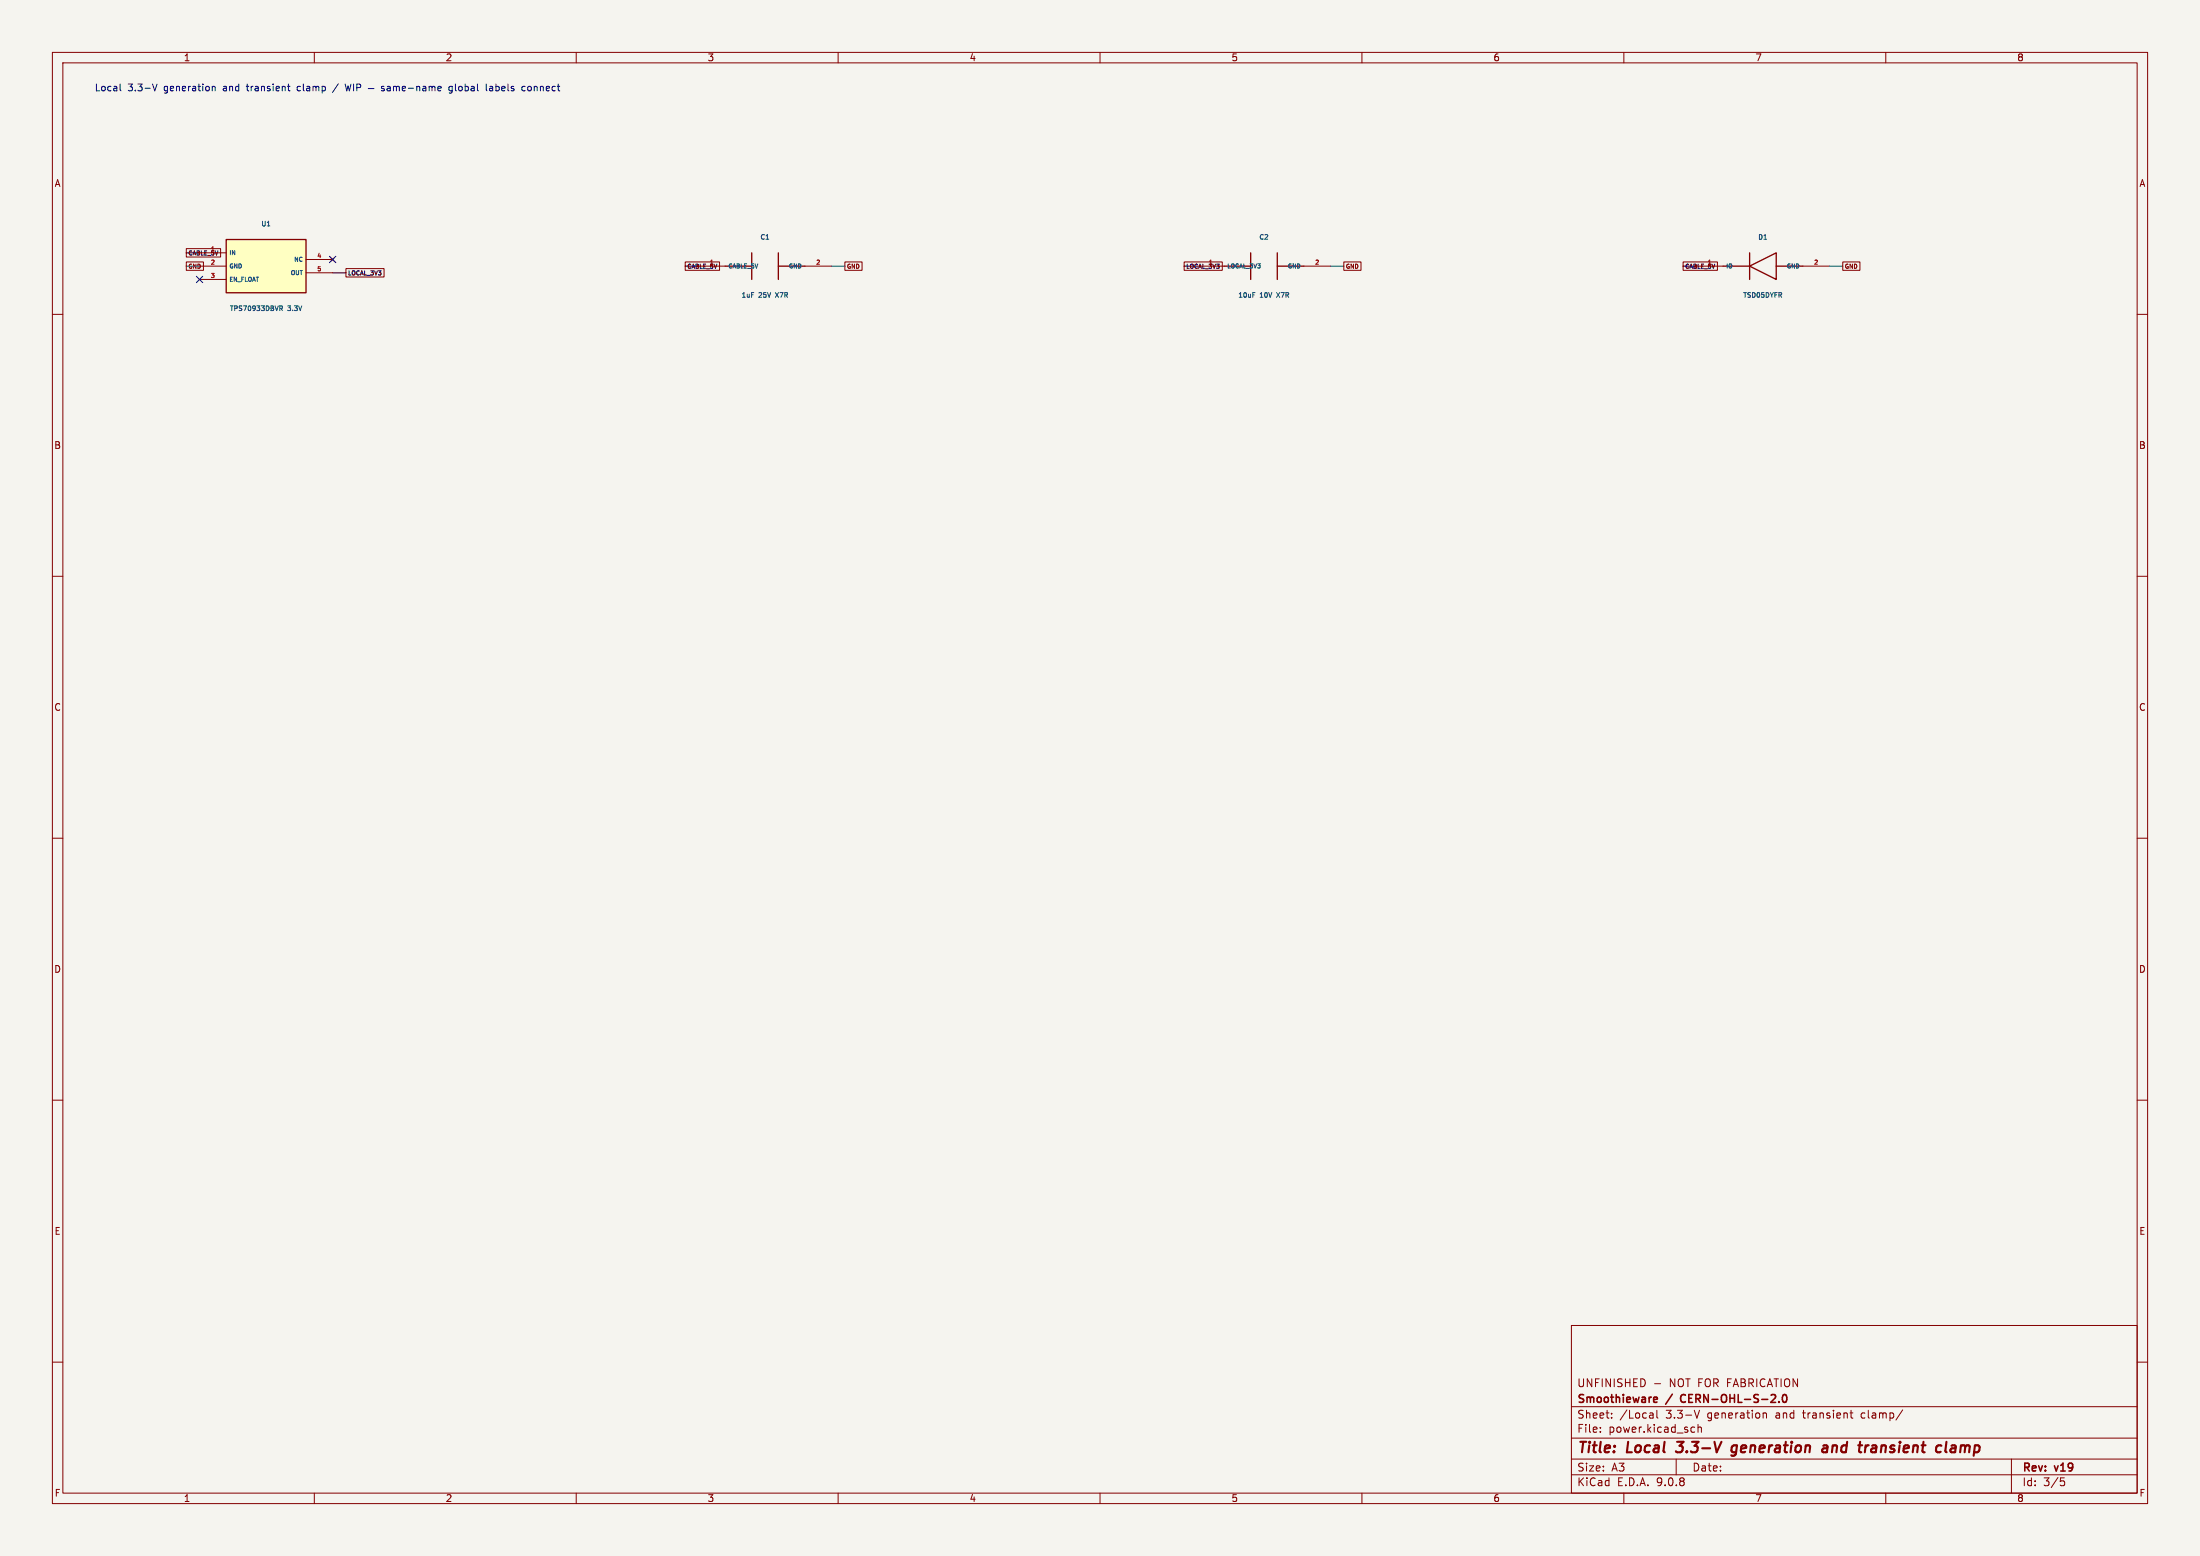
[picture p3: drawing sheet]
<svg xmlns="http://www.w3.org/2000/svg" width="420mm" height="297mm" viewBox="0 0 420 297" stroke-linecap="round" stroke-linejoin="round" font-family="sans-serif">
<path d="M0 0h420v297h-420z" fill="#f5f4ef" stroke="#f5f4ef" stroke-width=".19"/>
<g fill="none" stroke="#840000" stroke-width=".19">
<path d="M10 10h400v277h-400zM12 12h396v273h-396zM60 10v2M110 10v2M160 10v2M210 10v2M260 10v2M310 10v2M360 10v2M133.3 50.8h5.1M153.7 50.8h5M228.6 50.8h5.1"/>
<path d="M248.9 50.8h5.1M323.8 50.8h5.1M344.2 50.8h5M10 60h2M408 60h2M10 110h2M408 110h2M10 160h2M408 160h2M10 210h2M408 210h2M300 253h108v32h-108z"/>
<path d="M10 260h2M300 278.5h108M300 274.5h108M300 268.5h108M305.5 273.2v.2M305.5 272.5v.1M307.7 270.5v.2M307.7 269.8v.1M315.4 269.7l.2 .2v.8M315.6 270.6l-.5 .1M315.6 270l-.5 .1M315.9 264.1h1.1"/>
<path d="M316.3 269.2v1.3l.2 .2M320 278.5v3M323.1 272.4l.4 .1M323.4 269.2l.5 1.5 .5-1.5M323.5 273.3l-.4 .1M324.2 272.5l.2-.1 .3 .1 .1 .9M324.2 271.9v1.5M336.6 269.7v1M336.6 269.8l.2-.1 .4 .1v.9M353.2 269.7h.5M353.4 269.2v1.3l.3 .2M363.2 269.1l-1.3 1.9"/>
<path d="M384 278.5v6.5M408 260h2M60 285v2M110 285v2M160 285v2M210 285v2M260 285v2M300 281.5h108M310 285v2M360 285v2M393.4 282.1h.7M393.5 282.7h.4l.3 .2-.2 .6-.5 .1"/>
</g>
<path d="M319.9 277l.3 .2M320.2 275.2h1.2M331.4 277.5a.6 .6 0 0 1-.9 .3M331.4 275.9a.66 .66 0 0 0-.8 .4l-.1 .5 .2 .3h.7M348.1 276h.7v1.2M348.9 276.3l-.7 .1a.4 .4 0 0 0-.3 .4 .4 .4 0 0 0 .2 .4l.7-.1M356.5 275.9h.2M357.5 276.4a.4 .4 0 0 0-.3 .4 .4 .4 0 0 0 .2 .4h.5M357.6 275.9l-.2 .1M371.6 275.2l-.2 1.7 .2 .3M373.1 275.9l-.6 .1M373.1 276.4h-.4a.4 .4 0 0 0-.4 .4 .4 .4 0 0 0 .3 .4h.4" fill="none" stroke="#840000" stroke-width=".4"/>
<path d="M315.9 266.7l.4 .1 .1 .2-.7 .2M316.3 267.6l-.4 .1M321 266.4l-.2 .4 .2 .7M338 267.7h1M338.9 266.3v.5M339.6 267.5v.2M340.4 266.3l.2-.1a.8 .8 0 0 1 .5 .7 .8 .8 0 0 1-.5 .8l-.2-.2-.1-.4z" fill="none" stroke="#840000" stroke-width=".3"/>
<path d="M138.4 50.8h5.1M143.5 48.3v5M148.6 50.8h5.1M148.6 48.3v5M233.7 50.8h5.1M238.8 48.3v5M243.8 50.8h5.1M243.8 48.3v5M328.9 50.8h5.1M334 50.8l5.1-2.5v5zM334 48.3v5M339.1 50.8h5.1" fill="none" stroke="#840000" stroke-width=".25"/>
<path d="M239.2 55.8h.4" fill="none" stroke="#006464" stroke-width=".19"/>
<path d="M43.2 45.7h15.2v10.2h-15.2z" fill="#ffffc2"/>
<path d="M43.2 45.7h15.2v10.2h-15.2z" fill="none" stroke="#840000" stroke-width=".25"/>
<g fill="none" stroke="#840000" stroke-width=".19">
<path d="M35.6 50h3.2v1.6h-3.2zM35.6 47.5h6.5v1.6h-6.5zM38.1 48.3h5.1M38.1 50.8h5.1M38.1 53.3h5.1M58.4 49.5h5.1M58.4 52.1h5.1M63.1 49.1l.8 .8M63.9 49.1l-.8 .8M66 51.3h7.3v1.6h-7.3zM130.8 50h6.6v1.6h-6.6zM161.3 50h3.3v1.6h-3.3z"/>
<path d="M226.1 50h7.2v1.6h-7.2zM256.5 50h3.3v1.6h-3.3zM321.3 50h6.6v1.6h-6.6zM351.8 50h3.3v1.6h-3.3z"/>
</g>
<path d="M53.4 58.4h.4l.1 .2-.1 .2-.4 .1M53.6 58.9l.3 .4" fill="none" stroke="#006464" stroke-width=".19"/>
<path d="M35.6 48.3h2.5M63.5 52.1h2.5M130.8 50.8h2.5M226.1 50.8h2.5M321.3 50.8h2.5" fill="none" stroke="#000" stroke-width=".19"/>
<path d="M35.6 50.8h2.5M158.7 50.8h2.6M254 50.8h2.5M349.2 50.8h2.6" fill="none" stroke="#009600" stroke-width=".19"/>
<path d="M37.5 52.7l1.2 1.2M38.7 52.7l-1.2 1.2M62.9 48.9l1.2 1.2M64.1 48.9l-1.2 1.2" fill="none" stroke="#000084" stroke-width=".19"/>
<g fill="none" stroke="#0000c2" stroke-width=".19">
<path d="M22.9 16v1.2l.2 .1M29.1 16l.5 1.3 .4-1.3M40.5 16.5v.8M40.5 16.6l.2-.1h.3l.1 .8M54.9 16.5h.5M55.1 17.2l.3 .1M56.9 16.5l-.2 .2 .2 .6M64.6 16l-1.1 1.7M65.9 16l.3 1.3 .2-.9 .3 .9 .3-1.3M67.5 16v1.3M68.1 16.7h.6l.2-.2-.1-.3-.7-.2v1.3M70.3 16.9h1.1"/>
<path d="M73.3 16.5h-.3l-.2 .2 .1 .1 .4 .2v.3h-.5M73.9 16.5h.5l.1 .8M74.5 16.8h-.4l-.2 .2 .2 .3h.4M75.1 16.6l.4-.1 .2 .2M75.1 16.5v.8M75.7 16.7l.2-.2h.3v.8M75.7 16.7v.6M76.8 16.9l.6-.1-.1-.3h-.3l-.2 .2v.6h.5M78 16.8h1M79.6 16.6l.2-.1h.3v.8M79.6 16.5v.8M80.7 16.5h.5l.1 .8"/>
<path d="M81.3 16.8h-.4l-.2 .2 .2 .3h.4M81.9 16.6l.4-.1 .2 .2M81.9 16.5v.8M82.5 16.7l.2-.2h.3v.8M82.5 16.7v.6M83.6 16.9l.6-.1v-.3h-.4l-.2 .2 .1 .6h.5M86.3 16.5h-.4l-.2 .2 .1 .6h.5M86.3 16.5v1l-.2 .3-.3-.1M92.8 16v1.2l.2 .1M93.5 16.5h.5l.1 .8M94.1 16.8h-.5l-.2 .2 .2 .3h.5M99.8 16.5h.4"/>
<path d="M99.8 17.3h.4M101.2 16.5h-.3l-.2 .2 .1 .5 .4 .1"/>
</g>
<g font-size="2.8" fill="#840000">
<text x="301" y="277.9">Title:</text>
<text x="310.6" y="277.9">Local</text>
<text x="321" y="277.9">3.3-V</text>
<text x="332.2" y="277.9">generation</text>
<text x="350.4" y="277.9">and</text>
<text x="358.1" y="277.9">transient</text>
<text x="373.7" y="277.9">clamp</text>
</g>
<g font-size="2.1" fill="#840000">
<text x="301" y="268.2">Smoothieware</text>
<text x="301" y="265">UNFINISHED</text>
<text x="318.2" y="268.2">/</text>
<text x="318.7" y="265">NOT FOR FABRICATION</text>
<text x="321.5" y="268.2">CERN-OHL-S-2.0</text>
<text x="301" y="273.7">File:</text>
<text x="301" y="271">Sheet:</text>
<text x="307.1" y="273.7">power.kicad_sch</text>
<text x="309.2" y="271">/Local</text>
<text x="318.1" y="271">3.3-V</text>
<text x="326.1" y="271">generation</text>
<text x="339.3" y="271">and</text>
<text x="344.6" y="271">transient</text>
<text x="355.9" y="271">clamp/</text>
<text x="301" y="281.1">Size:</text>
<text x="307.6" y="281.1">A3</text>
<text x="323" y="281.1">Date:</text>
<text x="386" y="281.3">Rev:</text>
<text x="392.4" y="281.3">v19</text>
<text x="301" y="283.9">KiCad</text>
<text x="308.7" y="283.9">E.D.A.</text>
<text x="316.3" y="283.9">9.0.8</text>
<text x="386" y="283.9">Id:</text>
<text x="390.1" y="283.9">3/5</text>
</g>
<g font-size="1.8" fill="#840000">
<text x="35" y="11.9">1</text>
<text x="85" y="11.9">2</text>
<text x="135" y="11.9">3</text>
<text x="185" y="11.9">4</text>
<text x="235" y="11.9">5</text>
<text x="285" y="11.9">6</text>
<text x="335" y="11.9">7</text>
<text x="385" y="11.9">8</text>
<text x="10.3" y="35.9">A</text>
<text x="408.3" y="35.9">A</text>
<text x="10.3" y="85.9">B</text>
<text x="408.2" y="85.9">B</text>
<text x="10.3" y="135.9">C</text>
<text x="408.2" y="135.9">C</text>
<text x="10.3" y="185.9">D</text>
<text x="408.2" y="185.9">D</text>
<text x="10.3" y="235.9">E</text>
<text x="408.3" y="235.9">E</text>
<text x="10.3" y="285.9">F</text>
<text x="35" y="286.9">1</text>
<text x="85" y="286.9">2</text>
<text x="135" y="286.9">3</text>
<text x="185" y="286.9">4</text>
<text x="235" y="286.9">5</text>
<text x="285" y="286.9">6</text>
<text x="335" y="286.9">7</text>
<text x="385" y="286.9">8</text>
<text x="408.3" y="285.9">F</text>
</g>
<g font-size="1.8" fill="#0000c2">
<text x="18" y="17.6">Local</text>
<text x="24.4" y="17.6">3.3-V</text>
<text x="31.4" y="17.6">generation</text>
<text x="42.9" y="17.6">and</text>
<text x="47.6" y="17.6">transient</text>
<text x="57.4" y="17.6">clamp</text>
<text x="87.3" y="17.6">global</text>
<text x="94.6" y="17.6">labels</text>
<text x="101.6" y="17.6">connect</text>
</g>
<g font-size="1.3" fill="#006464">
<text x="49.8" y="43.4">U1</text>
<text x="145" y="45.9">C1</text>
<text x="240.3" y="45.9">C2</text>
<text x="335.5" y="45.9">D1</text>
<text x="43.8" y="59.6">TPS70933DBVR</text>
<text x="54.9" y="59.6">3.3V</text>
<text x="141.5" y="57">1uF</text>
<text x="144.9" y="57">25V</text>
<text x="148.3" y="57">X7R</text>
<text x="236.3" y="57">10uF</text>
<text x="240.5" y="57">10V</text>
<text x="244" y="57">X7R</text>
<text x="332.7" y="57">TSD05DYFR</text>
</g>
<g font-size="1.1" fill="#840000">
<text x="35.9" y="51.5">GND</text>
<text x="161.6" y="51.5">GND</text>
<text x="256.8" y="51.5">GND</text>
<text x="352.1" y="51.5">GND</text>
</g>
<g font-size="1.1">
<text x="35.9" y="48.9">CABLE_5V</text>
<text x="40.1" y="48">1</text>
<text x="66.3" y="52.8">LOCAL_3V3</text>
<text x="131.1" y="51.5">CABLE_5V</text>
<text x="135.4" y="50.5">1</text>
<text x="226.4" y="51.5">LOCAL_3V3</text>
<text x="230.6" y="50.5">1</text>
<text x="321.6" y="51.5">CABLE_5V</text>
<text x="325.9" y="50.5">1</text>
</g>
<g font-size="1.1" fill="#a90000">
<text x="40.1" y="50.5">2</text>
<text x="40.1" y="53.1">3</text>
<text x="60.4" y="49.3">4</text>
<text x="60.4" y="51.8">5</text>
<text x="155.7" y="50.5">2</text>
<text x="250.9" y="50.5">2</text>
<text x="346.2" y="50.5">2</text>
</g>
<g font-size="1.1" fill="#006464">
<text x="43.7" y="48.9">IN</text>
<text x="43.7" y="51.4">GND</text>
<text x="43.7" y="54">EN_FLOAT</text>
<text x="55.3" y="52.7">OUT</text>
<text x="56" y="50.2">NC</text>
<text x="138.9" y="51.4">CABLE_5V</text>
<text x="150.4" y="51.4">GND</text>
<text x="234.2" y="51.4">LOCAL_3V3</text>
<text x="245.7" y="51.4">GND</text>
<text x="329.4" y="51.4">IO</text>
<text x="340.9" y="51.4">GND</text>
</g>
</svg>
